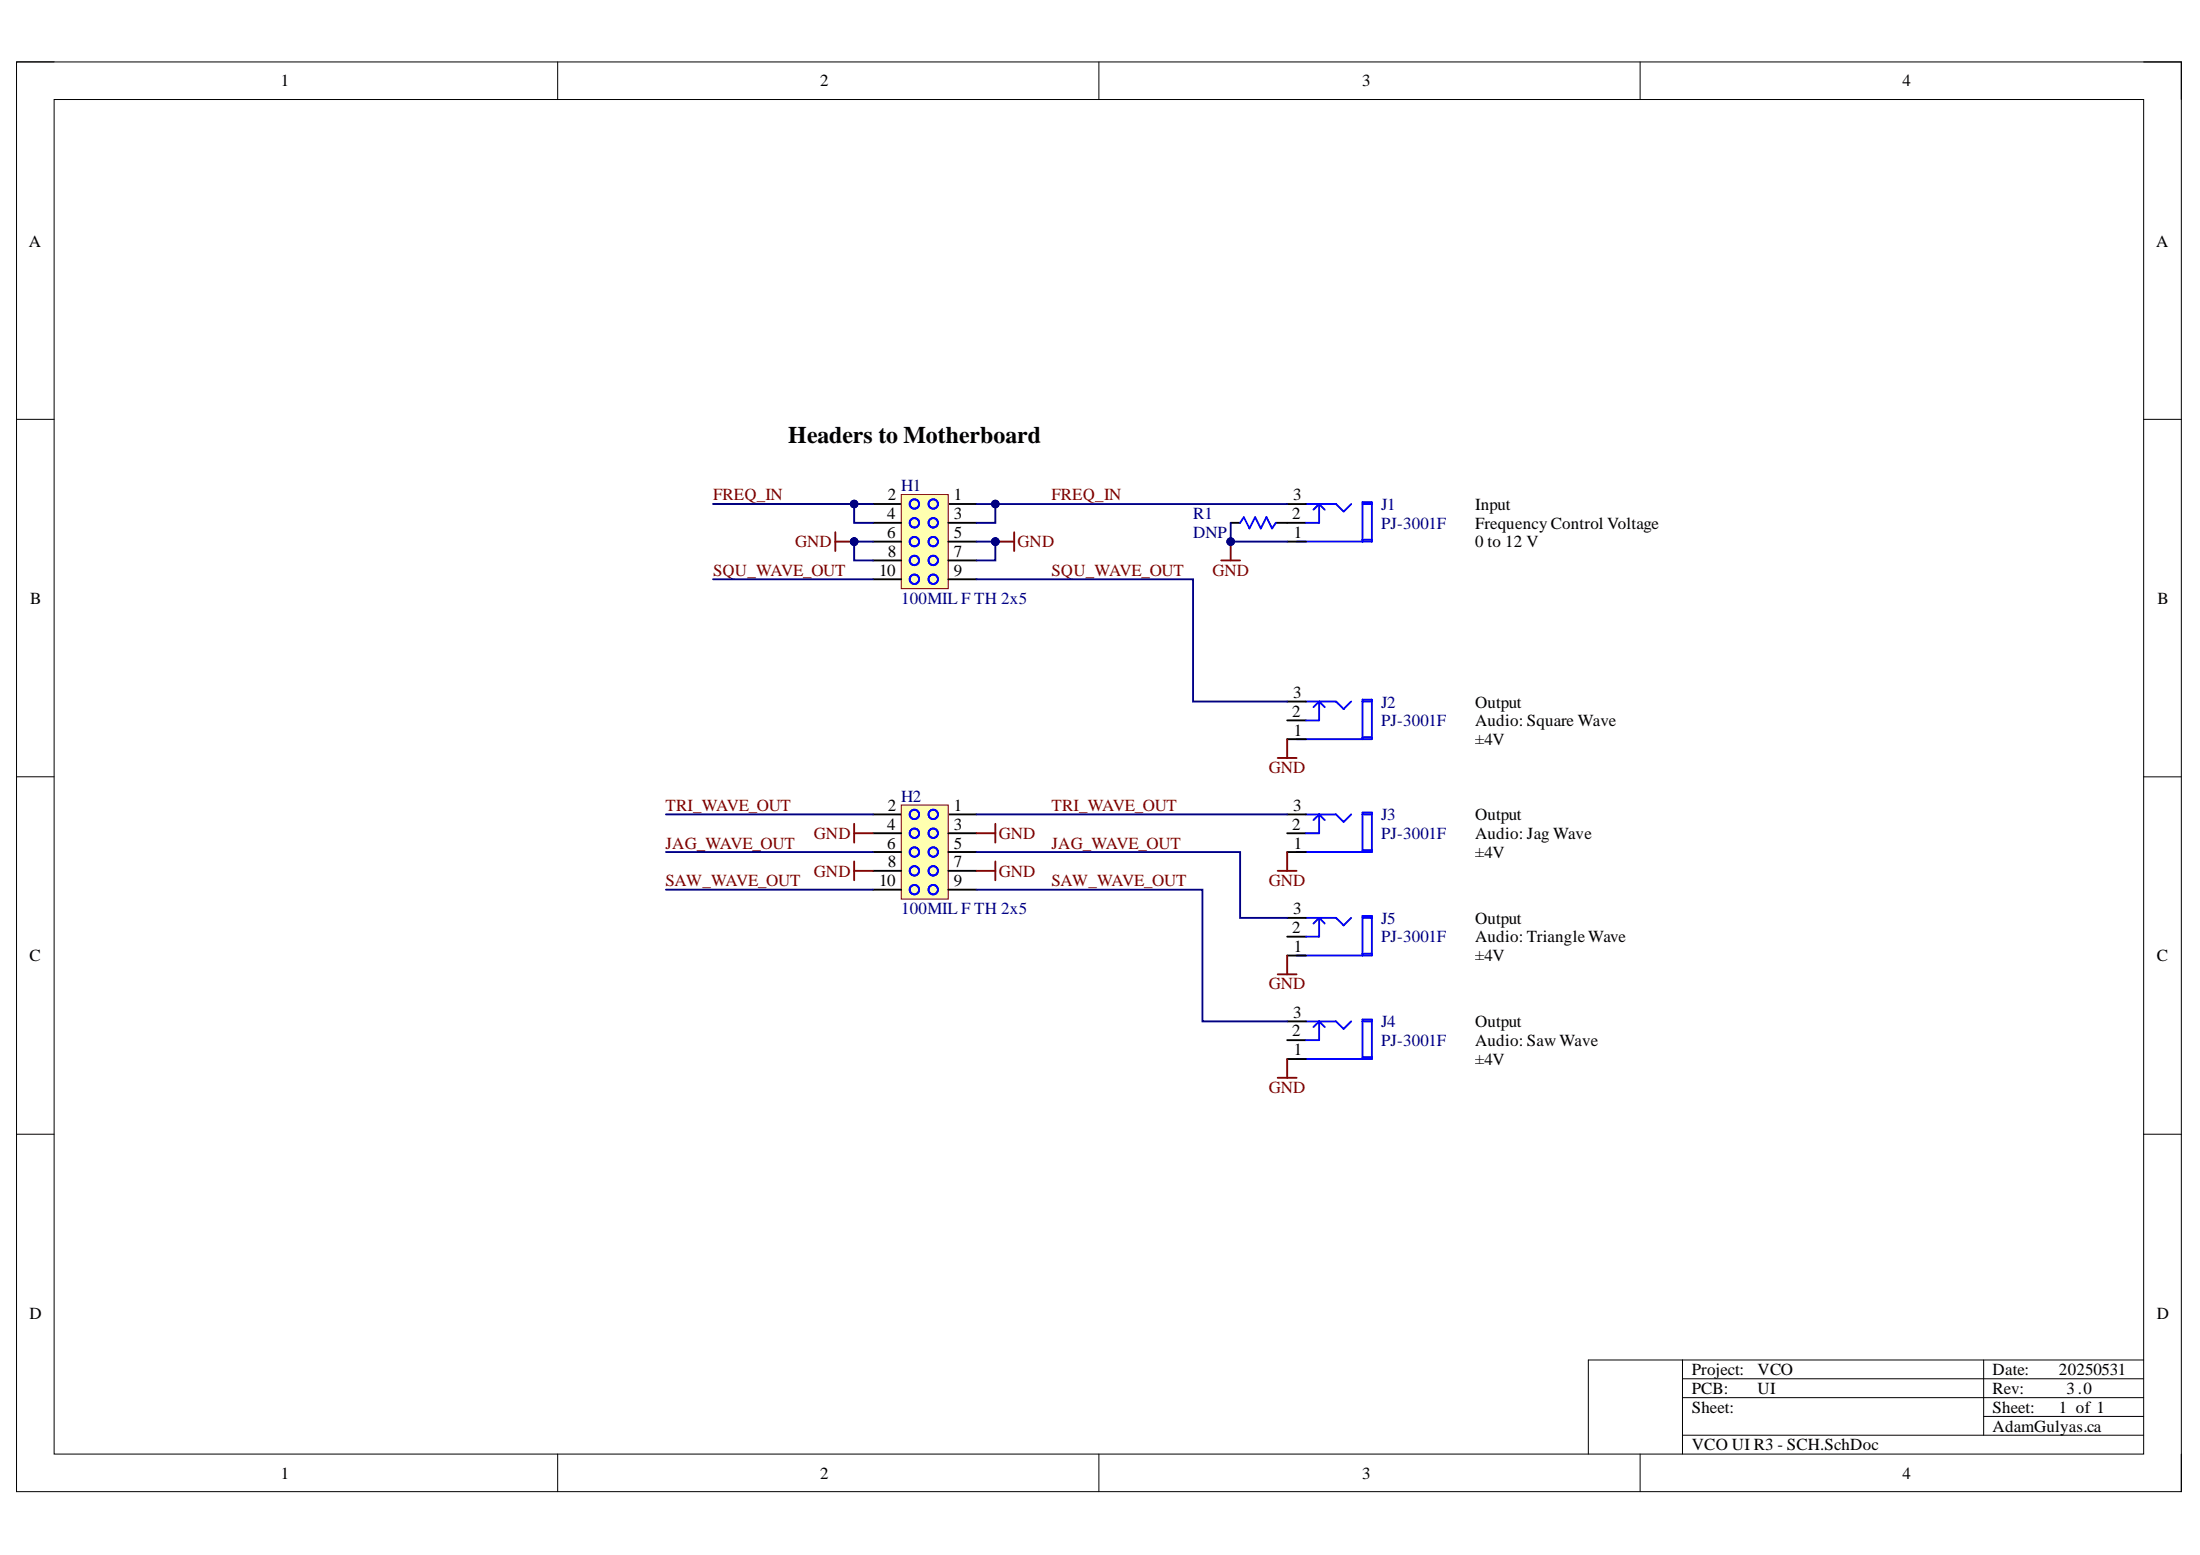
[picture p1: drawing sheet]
<svg xmlns="http://www.w3.org/2000/svg" width="297mm" height="210mm" viewBox="0 0 297 210" stroke-linecap="round" stroke-linejoin="round" font-family="sans-serif">
<path d="M2.2 8.4h292.3v193h-292.3z" fill="none" stroke="#000" stroke-width=".14"/>
<path d="M7.3 13.4h282.1v182.9h-282.1z" fill-rule="evenodd" fill="#fff"/>
<g fill="none" stroke="#000" stroke-width=".14">
<path d="M2.2 8.4h5.1M7.3 13.4h282.1v182.9h-282.1zM75.3 8.4v5M148.4 8.4v5M221.4 8.4v5M289.4 8.4h5.1v5M2.2 56.6h5.1M289.4 56.6h5.1M2.2 104.9h5.1M289.4 104.9h5.1M2.2 153.1h5.1M289.4 153.1h5.1"/>
<path d="M75.3 196.3v5.1M148.4 196.3v5.1M221.4 196.3v5.1M227.2 186.1h62.2M227.2 188.7h62.2M227.2 193.7h62.2M227.2 183.6v12.7M267.8 183.6v10.1M267.8 191.2h21.6M289.4 183.6h-74.9v12.7M294.5 196.3v5.1"/>
</g>
<path d="M117.9 68h3.8M128 68h3.8" fill="none" stroke="#000" stroke-width=".25"/>
<path d="M121.7 66.8h6.3v12.7h-6.3z" fill-rule="evenodd" fill="#ffffb0"/>
<path d="M121.7 66.8h6.3v12.7h-6.3z" fill="none" stroke="#800000" stroke-width=".14"/>
<g fill="none" stroke="#00f" stroke-width=".25">
<path d="M175.1 73.1h10.1v-5.3h-1.2v5.3M176.3 68h4.1l1 1.1 1-1.1M178.1 68v2.6h-1.8M178.1 68l-.8 .8M178.1 68l.8 .8M184 68h1.2M184 72.9h1.2M175.1 99.8h10.1v-5.4h-1.2v5.4M176.3 94.7h4.1l1 1 1-1M178.1 94.7v2.5h-1.8M178.1 94.7l-.8 .8M178.1 94.7l.8 .8"/>
<path d="M184 94.7h1.2M184 99.5h1.2"/>
<circle cx="123.5" cy="78.2" r=".64"/>
<circle cx="123.5" cy="70.6" r=".64"/>
<circle cx="123.5" cy="73.1" r=".63"/>
<circle cx="123.5" cy="75.7" r=".63"/>
<circle cx="123.5" cy="68" r=".63"/>
<circle cx="123.5" cy="73.1" r=".64"/>
<circle cx="126" cy="78.2" r=".64"/>
<circle cx="126" cy="70.6" r=".64"/>
<circle cx="126" cy="73.1" r=".64"/>
<circle cx="126" cy="75.7" r=".63"/>
<circle cx="126" cy="68" r=".63"/>
<circle cx="126" cy="73.1" r=".63"/>
</g>
<g fill="none" stroke="#000" stroke-width=".25">
<path d="M117.9 70.6h3.8M117.9 73.1h3.8M117.9 75.7h3.8M117.9 78.2h3.8M128 70.6h3.8M128 73.1h3.8M128 75.7h3.8M128 78.2h3.8M173.8 70.6h2.5M173.8 73.1h2.5M173.8 68h2.5M173.8 99.8h2.5"/>
<path d="M173.8 97.2h2.5M173.8 94.7h2.5"/>
</g>
<path d="M164.9 75.7h2.5M166.2 73.1v2.6" fill="none" stroke="#800000" stroke-width=".25"/>
<circle cx="166.2" cy="73.1" r=".51" fill="#000080"/>
<circle cx="166.2" cy="73.1" r=".51" fill="none" stroke="#000080" stroke-width=".14"/>
<path d="M173.8 99.8v2.5M172.5 102.3h2.6" fill="none" stroke="#800000" stroke-width=".25"/>
<path d="M117.9 109.9h3.8M128 109.9h3.8" fill="none" stroke="#000" stroke-width=".25"/>
<path d="M121.7 108.7h6.3v12.7h-6.3z" fill-rule="evenodd" fill="#ffffb0"/>
<path d="M121.7 108.7h6.3v12.7h-6.3z" fill="none" stroke="#800000" stroke-width=".14"/>
<g fill="none" stroke="#00f" stroke-width=".25">
<circle cx="123.5" cy="115" r=".64"/>
<circle cx="123.5" cy="109.9" r=".63"/>
<circle cx="123.5" cy="117.6" r=".63"/>
<circle cx="123.5" cy="112.5" r=".63"/>
<circle cx="126" cy="115" r=".64"/>
<circle cx="126" cy="109.9" r=".63"/>
<circle cx="126" cy="117.6" r=".63"/>
<circle cx="126" cy="112.5" r=".63"/>
<circle cx="123.5" cy="120.1" r=".63"/>
<circle cx="126" cy="120.1" r=".63"/>
</g>
<path d="M117.9 112.5h3.8M117.9 115h3.8M117.9 117.6h3.8M128 112.5h3.8M128 115h3.8M128 117.6h3.8M117.9 120.1h3.8M128 120.1h3.8" fill="none" stroke="#000" stroke-width=".25"/>
<path d="M199.2 66.8h26.7v7.6h-26.7z" fill-rule="evenodd" fill="#fff"/>
<path d="M199.2 66.8h26.7v7.6h-26.7z" fill="none" stroke="#fff" stroke-width=".14"/>
<path d="M199.2 93.4h20.3v7.6h-20.3z" fill-rule="evenodd" fill="#fff"/>
<path d="M199.2 93.4h20.3v7.6h-20.3z" fill="none" stroke="#fff" stroke-width=".14"/>
<path d="M199.2 122.6h20.3v7.7h-20.3z" fill-rule="evenodd" fill="#fff"/>
<path d="M199.2 122.6h20.3v7.7h-20.3z" fill="none" stroke="#fff" stroke-width=".14"/>
<path d="M199.2 136.6h20.3v7.6h-20.3z" fill-rule="evenodd" fill="#fff"/>
<path d="M199.2 136.6h20.3v7.6h-20.3z" fill="none" stroke="#fff" stroke-width=".14"/>
<path d="M199.2 108.7h20.3v7.6h-20.3z" fill-rule="evenodd" fill="#fff"/>
<path d="M199.2 108.7h20.3v7.6h-20.3z" fill="none" stroke="#fff" stroke-width=".14"/>
<g fill="none" stroke="#00f" stroke-width=".25">
<path d="M175.1 115h10.1v-5.3h-1.2v5.3M176.3 109.9h4.1l1 1 1-1M178.1 109.9v2.6h-1.8M178.1 109.9l-.8 .8M178.1 109.9l.8 .8M184 109.9h1.2M184 114.8h1.2M175.1 129h10.1v-5.4h-1.2v5.4M176.3 123.9h4.1l1 1 1-1M176.3 137.9h4.1l1 1 1-1M178.1 123.9v2.5h-1.8M178.1 137.9v2.5h-1.8"/>
<path d="M178.1 123.9l-.8 .8M178.1 123.9l.8 .8M178.1 137.9l-.8 .7M178.1 137.9l.8 .7M184 123.9h1.2M184 128.7h1.2M184 137.9h1.2M175.1 143h10.1v-5.4h-1.2v5.4M184 142.7h1.2"/>
</g>
<path d="M173.8 115h2.5M173.8 112.5h2.5M173.8 109.9h2.5M173.8 129h2.5M173.8 126.4h2.5M173.8 123.9h2.5M173.8 137.9h2.5M173.8 143h2.5M173.8 140.4h2.5" fill="none" stroke="#000" stroke-width=".25"/>
<path d="M134.4 73.1h2.5M136.9 71.8v2.6M172.5 117.6h2.6M173.8 115v2.6M172.5 131.5h2.6M173.8 129v2.5M172.5 145.5h2.6M173.8 143v2.5" fill="none" stroke="#800000" stroke-width=".25"/>
<circle cx="134.4" cy="73.1" r=".51" fill="#000080"/>
<circle cx="134.4" cy="73.1" r=".51" fill="none" stroke="#000080" stroke-width=".14"/>
<path d="M131.8 117.6h2.6M131.8 112.5h2.6M134.4 111.2v2.5M134.4 116.3v2.5" fill="none" stroke="#800000" stroke-width=".25"/>
<path d="M131.9 68h41.9" fill="none" stroke="#000080" stroke-width=".25"/>
<circle cx="134.4" cy="68" r=".51" fill="#000080"/>
<circle cx="134.4" cy="68" r=".51" fill="none" stroke="#000080" stroke-width=".14"/>
<path d="M131.8 73.1h2.6" fill="none" stroke="#000080" stroke-width=".25"/>
<circle cx="134.4" cy="73.1" r=".51" fill="#000080"/>
<circle cx="134.4" cy="73.1" r=".51" fill="none" stroke="#000080" stroke-width=".14"/>
<path d="M134.4 73.1v2.6h-2.6" fill="none" stroke="#000080" stroke-width=".25"/>
<circle cx="134.4" cy="73.1" r=".51" fill="#000080"/>
<circle cx="134.4" cy="73.1" r=".51" fill="none" stroke="#000080" stroke-width=".14"/>
<path d="M134.4 68v2.6h-2.6" fill="none" stroke="#000080" stroke-width=".25"/>
<circle cx="134.4" cy="68" r=".51" fill="#000080"/>
<circle cx="134.4" cy="68" r=".51" fill="none" stroke="#000080" stroke-width=".14"/>
<path d="M131.9 78.2h29.2v16.5h12.7M131.9 115h35.5v8.9h6.4M131.9 109.9h41.9M131.9 120.1h30.5v17.8h11.4" fill="none" stroke="#000080" stroke-width=".25"/>
<path d="M112.8 71.8v2.6M112.8 73.1h2.5" fill="none" stroke="#800000" stroke-width=".25"/>
<circle cx="115.3" cy="73.1" r=".51" fill="#000080"/>
<circle cx="115.3" cy="73.1" r=".51" fill="none" stroke="#000080" stroke-width=".14"/>
<path d="M115.3 73.1h2.6" fill="none" stroke="#000080" stroke-width=".25"/>
<circle cx="115.3" cy="73.1" r=".51" fill="#000080"/>
<circle cx="115.3" cy="73.1" r=".51" fill="none" stroke="#000080" stroke-width=".14"/>
<path d="M115.3 73.1v2.6h2.6" fill="none" stroke="#000080" stroke-width=".25"/>
<circle cx="115.3" cy="73.1" r=".51" fill="#000080"/>
<circle cx="115.3" cy="73.1" r=".51" fill="none" stroke="#000080" stroke-width=".14"/>
<path d="M115.3 68v2.6h2.6" fill="none" stroke="#000080" stroke-width=".25"/>
<circle cx="115.3" cy="68" r=".51" fill="#000080"/>
<circle cx="115.3" cy="68" r=".51" fill="none" stroke="#000080" stroke-width=".14"/>
<path d="M96.3 68h21.6M96.3 78.2h21.6" fill="none" stroke="#000080" stroke-width=".25"/>
<circle cx="115.3" cy="68" r=".51" fill="#000080"/>
<circle cx="115.3" cy="68" r=".51" fill="none" stroke="#000080" stroke-width=".14"/>
<path d="M115.3 111.2v2.5M115.3 116.3v2.5M115.3 117.6h2.6M115.3 112.5h2.6" fill="none" stroke="#800000" stroke-width=".25"/>
<path d="M166.2 70.6v2.5h7.6M89.9 109.9h28M89.9 115h28M89.9 120.1h28" fill="none" stroke="#000080" stroke-width=".25"/>
<path d="M166.2 70.6h1.2M172.3 70.6h1.5" fill="none" stroke="#000" stroke-width=".25"/>
<path d="M167.4 70.6l.5-.8 .8 1.5 .8-1.5 .7 1.5 .8-1.5 .8 1.5 .5-.7" fill="none" stroke="#00f" stroke-width=".25"/>
<circle cx="166.2" cy="73.1" r=".51" fill="#000080"/>
<circle cx="166.2" cy="73.1" r=".51" fill="none" stroke="#000080" stroke-width=".14"/>
<text font-size="3.2" x="106.4" y="59.8">Headers to Motherboard</text>
<g font-size="2.3">
<text x="37.9" y="11.7">1</text>
<text x="110.7" y="11.7">2</text>
<text x="183.9" y="11.7">3</text>
<text x="256.8" y="11.7">4</text>
<text x="3.9" y="33.3">A</text>
<text x="291.1" y="33.3">A</text>
<text x="119.8" y="70.1">4</text>
<text x="119.9" y="67.5">2</text>
<text x="128.8" y="67.5">1</text>
<text x="128.8" y="70.1">3</text>
<text x="174.4" y="70.1">2</text>
<text x="174.6" y="67.5">3</text>
<text x="199.2" y="68.8">Input</text>
<text x="199.2" y="71.3">Frequency Control Voltage</text>
<text x="118.7" y="77.7">10</text>
<text x="119.8" y="72.6">6</text>
<text x="119.9" y="75.2">8</text>
<text x="128.8" y="72.6">5</text>
<text x="128.8" y="75.2">7</text>
<text x="128.8" y="77.7">9</text>
<text x="174.7" y="72.6">1</text>
<text x="199.2" y="73.9">0 to 12 V</text>
<text x="4.1" y="81.5">B</text>
<text x="291.3" y="81.5">B</text>
<text x="174.6" y="94.3">3</text>
<text x="199.2" y="95.5">Output</text>
<text x="174.4" y="96.8">2</text>
<text x="174.7" y="99.3">1</text>
<text x="199.2" y="98.1">Audio: Square Wave</text>
<text x="199.2" y="100.6">±4V</text>
<text x="119.8" y="112">4</text>
<text x="119.9" y="109.5">2</text>
<text x="128.8" y="109.5">1</text>
<text x="128.8" y="112">3</text>
<text x="174.4" y="112">2</text>
<text x="174.6" y="109.5">3</text>
<text x="199.2" y="110.7">Output</text>
<text x="199.2" y="113.3">Audio: Jag Wave</text>
<text x="118.7" y="119.6">10</text>
<text x="119.8" y="114.5">6</text>
<text x="119.9" y="117.1">8</text>
<text x="128.8" y="114.5">5</text>
<text x="128.8" y="117.1">7</text>
<text x="128.8" y="119.6">9</text>
<text x="174.7" y="114.5">1</text>
<text x="199.2" y="115.8">±4V</text>
<text x="174.4" y="126">2</text>
<text x="174.6" y="123.4">3</text>
<text x="199.2" y="124.7">Output</text>
<text x="4" y="129.8">C</text>
<text x="174.7" y="128.5">1</text>
<text x="199.2" y="127.2">Audio: Triangle Wave</text>
<text x="199.2" y="129.8">±4V</text>
<text x="291.2" y="129.8">C</text>
<text x="174.6" y="137.4">3</text>
<text x="174.4" y="139.9">2</text>
<text x="174.7" y="142.4">1</text>
<text x="199.2" y="138.6">Output</text>
<text x="199.2" y="141.2">Audio: Saw Wave</text>
<text x="199.2" y="143.7">±4V</text>
<text x="4" y="178">D</text>
<text x="291.2" y="178">D</text>
<text x="228.4" y="185.6">Project:</text>
<text x="237.3" y="185.6">VCO</text>
<text x="269" y="185.6">Date:</text>
<text x="278" y="185.6">20250531</text>
<text x="228.4" y="188.2">PCB:</text>
<text x="228.4" y="190.7">Sheet:</text>
<text x="237.3" y="188.2">UI</text>
<text x="269" y="188.2">Rev:</text>
<text x="269" y="190.7">Sheet:</text>
<text x="278" y="190.7">1 of 1</text>
<text x="279" y="188.2">3.0</text>
<text x="228.4" y="195.8">VCO UI R3 - SCH.SchDoc</text>
<text x="269" y="193.2">AdamGulyas.ca</text>
<text x="37.9" y="199.6">1</text>
<text x="110.7" y="199.6">2</text>
<text x="183.9" y="199.6">3</text>
<text x="256.8" y="199.6">4</text>
</g>
<g font-size="2.3" fill="#800000">
<text x="96.3" y="67.5">FREQ_IN</text>
<text x="142" y="67.5">FREQ_IN</text>
<text x="96.3" y="77.7">SQU_WAVE_OUT</text>
<text x="107.4" y="73.9">GND</text>
<text x="137.4" y="73.9">GND</text>
<text x="142" y="77.7">SQU_WAVE_OUT</text>
<text x="163.7" y="77.7">GND</text>
<text x="171.3" y="104.4">GND</text>
<text x="89.8" y="109.5">TRI_WAVE_OUT</text>
<text x="109.9" y="113.3">GND</text>
<text x="134.9" y="113.3">GND</text>
<text x="142" y="109.5">TRI_WAVE_OUT</text>
<text x="89.8" y="114.5">JAG_WAVE_OUT</text>
<text x="89.8" y="119.6">SAW_WAVE_OUT</text>
<text x="109.9" y="118.3">GND</text>
<text x="134.9" y="118.3">GND</text>
<text x="142" y="114.5">JAG_WAVE_OUT</text>
<text x="142" y="119.6">SAW_WAVE_OUT</text>
<text x="171.3" y="119.6">GND</text>
<text x="171.3" y="133.6">GND</text>
<text x="171.3" y="147.5">GND</text>
</g>
<g font-size="2.3" fill="#000080">
<text x="121.7" y="66.3">H1</text>
<text x="161.1" y="70.1">R1</text>
<text x="186.5" y="68.8">J1</text>
<text x="186.5" y="71.3">PJ-3001F</text>
<text x="161.1" y="72.6">DNP</text>
<text x="121.7" y="81.5">100MIL F TH 2x5</text>
<text x="186.5" y="95.5">J2</text>
<text x="186.5" y="98.1">PJ-3001F</text>
<text x="121.7" y="108.2">H2</text>
<text x="186.5" y="110.7">J3</text>
<text x="186.5" y="113.3">PJ-3001F</text>
<text x="121.7" y="123.4">100MIL F TH 2x5</text>
<text x="186.5" y="124.7">J5</text>
<text x="186.5" y="127.2">PJ-3001F</text>
<text x="186.5" y="138.6">J4</text>
<text x="186.5" y="141.2">PJ-3001F</text>
</g>
</svg>
